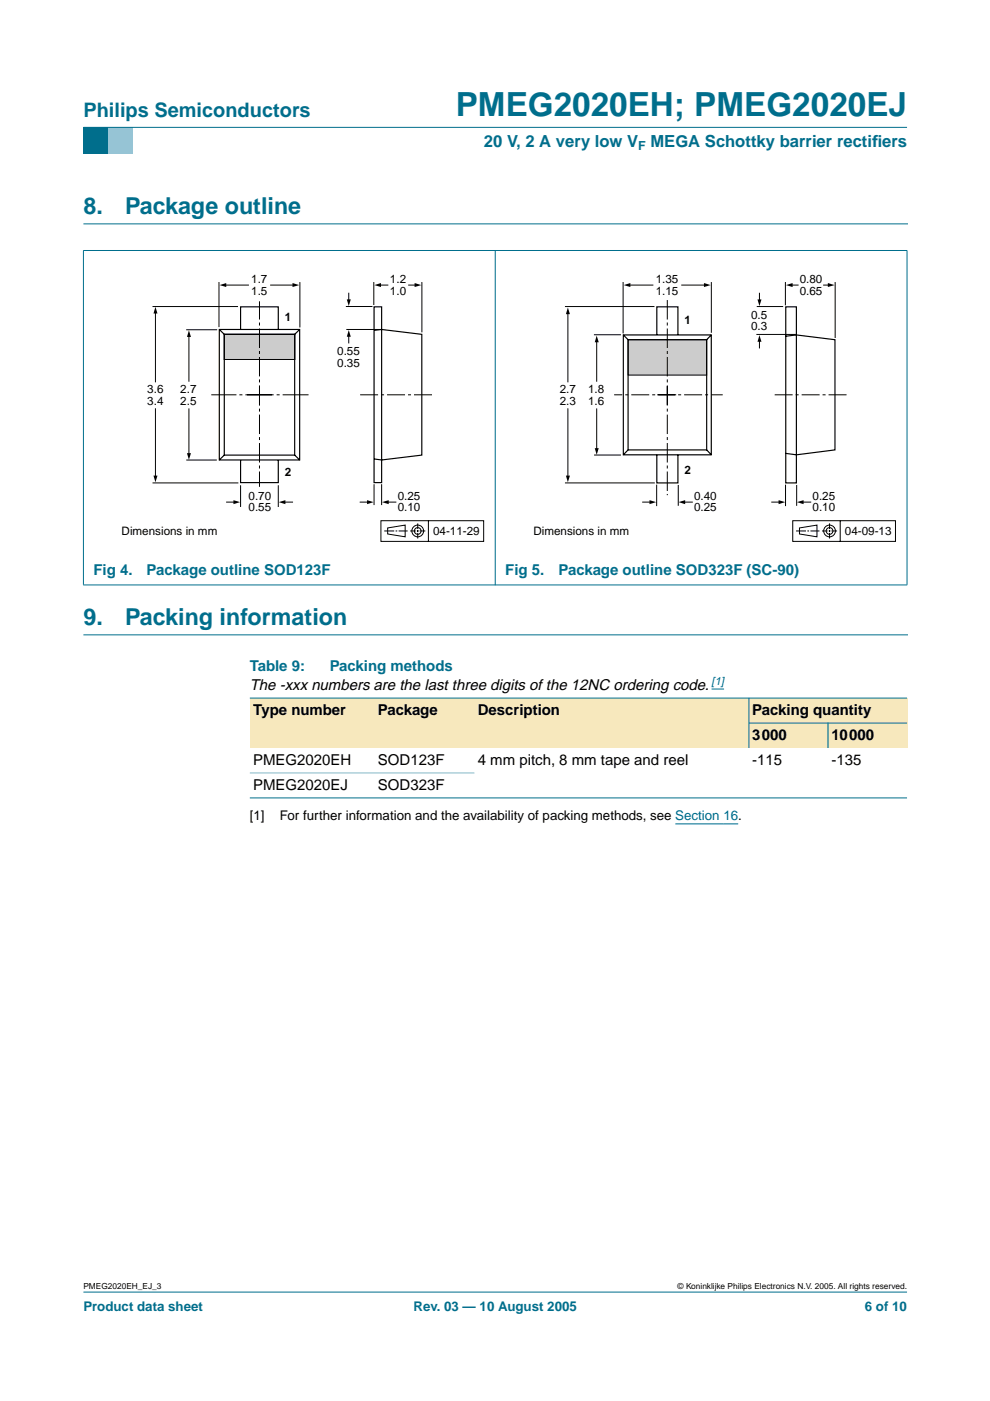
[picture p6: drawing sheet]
<svg xmlns="http://www.w3.org/2000/svg" width="210mm" height="297mm" viewBox="0 0 210 297" stroke-linecap="round" stroke-linejoin="round" font-family="sans-serif">
<path d="M17.7 273.9h174.6z" fill="#006e8c" stroke="#006e8c" stroke-width=".21"/>
<path d="M17.7 27h5.3v5.6h-5.3z" fill-rule="evenodd" fill="#006e8c"/>
<path d="M23 27h5.3v5.6h-5.3z" fill-rule="evenodd" fill="#96c4d6"/>
<g fill="#006e8c" stroke="#006e8c" stroke-width=".21">
<path d="M17.7 27h174.6z"/>
<path d="M17.7 53.2v70.8z"/>
<path d="M105 53.1v71z"/>
<path d="M192.3 53.2v70.8z"/>
<path d="M17.6 53.1h174.8z"/>
<path d="M17.6 124h174.8z"/>
</g>
<path d="M17.7 47.5h174.7M17.7 134.6h174.7" fill="none" stroke="#006e8c" stroke-width=".21"/>
<path d="M143.2 174.7h13.3" fill="none" stroke="#00f" stroke-width=".21"/>
<path d="M47.6 70.9h14.9v5.3h-14.9z" fill="#ccc" stroke="#000" stroke-width=".21"/>
<path d="M19.8 57.6h83.1v57.5h-83.1z" fill="none" stroke="#fff" stroke-width=".21"/>
<g fill="none" stroke="#000" stroke-width=".21">
<path d="M46.4 59.8v9.6M63.6 59.8v9.6M79.3 59.8v4.9M89.4 59.8v10.7M32.3 65h18.2M33 66.2v14.9M39.5 69.9h6.5M40.1 71.2v9.7M47.7 60.4h5.1M57.3 60.4h5M73.9 62.1v1.7M73.9 71.1v1.7"/>
<path d="M80.5 60.4h1.8M86.5 60.4h1.7M33 86.6v14.5M39.5 97.5h6.5M40.1 86.6v9.8M32.3 102.4h18.2M47.9 106.5h1.9M60.2 106.5h1.9M76.3 106.5h1.8M80.8 110.4h21.7v4.4h-21.7zM81.5 112.6h2.1M82.1 106.5h1.9"/>
<path d="M82.2 111.9l3.7-.6v2.5l-3.7-.6zM83.9 112.6h.3M84.5 112.6h1.9M87 112.6h1.2M88.4 112.6h.3M88.6 111v1.2M88.6 112.4v.4M88.6 113v1.2M89 112.6h1.2M90.8 110.4v4.4"/>
<circle cx="88.6" cy="112.6" r=".71"/>
<circle cx="88.6" cy="112.6" r="1.24"/>
</g>
<g fill="#000">
<path d="M33 65.1l.4 1.4h-.9zM40.1 70l.4 1.4h-.9zM46.6 60.4l1.4-.4v.9zM62 60l1.4 .4-1.4 .5zM73.5 63.5h.9l-.5 1.4zM73.9 70l.5 1.4h-.9zM79.4 60.4l1.4-.4v.9zM87.9 60l1.4 .4-1.4 .5zM39.6 96.1h.9l-.4 1.4zM32.5 100.8h.9l-.4 1.4zM49.5 106l1.4 .5-1.4 .4zM59.1 106.5l1.4-.5v.9z"/>
<path d="M77.8 106l1.4 .5-1.4 .4zM81 106.5l1.4-.5v.9z"/>
</g>
<path d="M76.4 83.7h15.5" fill="none" stroke="#000" stroke-width=".21" stroke-dasharray="3.8 .6 .6 .6" stroke-linecap="butt"/>
<path d="M47.6 70.9h14.9v5.3h-14.9z" fill="#ccc" stroke="#000" stroke-width=".21"/>
<path d="M46.5 69.9h17v27.6h-17zM46.5 69.9l1.1 1M47.6 70.9h14.9v25.6h-14.9zM51 69.9v-4.8h8v4.8M63.5 69.9l-1 1M79.3 65.1h1.6v37.2h-1.6zM79.3 70l1.6-.1 8.5 1v25.6l-8.5 1-1.6-.2M47.6 96.5l-1.1 1M51 97.5v4.8h8v-4.8M62.5 96.5l1 1" fill="none" stroke="#000" stroke-width=".25"/>
<g fill="none" stroke="#000" stroke-width=".21">
<path d="M73.3 65h5.7M73.4 69.9h7.5M120.4 66.3v14.8M126.5 72.3v8.6M161 62.1v1.7M161 72.2v1.7M167.8 60.4h1.5M174.5 60.4h1.3M120.4 86.6v14.5M126.5 86.6v8.7M51 102.9v4.6M59 102.9v4.6"/>
<path d="M79.3 102.7v4.4M80.9 102.7v4.4M163.5 106.5h1.9M168.1 110.4h21.8v4.4h-21.8zM168.8 112.6h2.1M169.5 111.9l3.7-.6v2.5l-3.7-.6zM170.1 106.5h1.9M171.2 112.6h.3M171.8 112.6h1.9M174.3 112.6h1.2M175.7 112.6h.4M175.9 111v1.2"/>
<path d="M175.9 112.4v.4M175.9 113v1.2M176.3 112.6h1.2M178.1 110.4v4.4"/>
<circle cx="175.9" cy="112.6" r=".71"/>
<circle cx="175.9" cy="112.6" r="1.24"/>
</g>
<path d="M52.4 83.7h13M57.7 83.7h-12.9" fill="none" stroke="#000" stroke-width=".21" stroke-dasharray="5.6 .6 .6 .6" stroke-linecap="butt"/>
<path d="M55 85.8v-21.9M55 81.9v21.3" fill="none" stroke="#000" stroke-width=".21" stroke-dasharray="4.1 .6 .6 .6" stroke-linecap="butt"/>
<path d="M107.1 57.6h83.1v57.5h-83.1z" fill="none" stroke="#fff" stroke-width=".21"/>
<path d="M120.4 65.2l.4 1.4h-.8zM126.5 71.2l.4 1.4h-.8zM160.6 63.5h.9l-.5 1.4zM161 71.1l.5 1.4h-.9zM166.6 60.4l1.4-.4v.9zM175.5 60l1.4 .4-1.4 .5zM126.1 95h.8l-.4 1.4zM120 100.8h.8l-.4 1.4zM165.1 106l1.4 .5-1.4 .4zM169 106.5l1.4-.5v.9z" fill="#000"/>
<path d="M133.2 72h16.6v7.5h-16.6z" fill="#ccc" stroke="#000" stroke-width=".21"/>
<path d="M139.3 83.7h13.9M143.4 83.7h-13.2M164.2 83.7h15.6" fill="none" stroke="#000" stroke-width=".21" stroke-dasharray="3.8 .6 .6 .6" stroke-linecap="butt"/>
<g fill="none" stroke="#000" stroke-width=".21">
<path d="M132.1 59.8v10.9M150.8 59.8v10.8M166.5 59.8v4.9M177.1 59.8v11.9M119.8 65h19M125.9 71h5.8M133.4 60.4h5.1M144.4 60.4h5.1M160.4 70.9h8.3M160.4 65h5.7M126 96.5h5.7M119.8 102.4h19"/>
<path d="M136.2 106.5h1.8M139.2 102.8v4.5M143.8 102.8v4.4M145 106.5h1.9M166.6 102.8v4.5M168.9 102.8v4.4"/>
</g>
<path d="M132.2 71h18.6v25.4h-18.6zM132.2 71l1 1M133.2 72h16.6v23.4h-16.6zM139.3 71v-5.9h4.4v5.9M150.8 71l-1 1M166.6 65.1h2.3v37.3h-2.3zM166.6 71.3l2.3-.3 8.1 1v23.4l-8.1 1-2.3-.3M133.2 95.4l-1 1M139.3 96.4v6h4.4v-6M149.8 95.4l1 1" fill="none" stroke="#000" stroke-width=".25"/>
<path d="M132.2 60.4l1.5-.4v.9zM149.3 60l1.4 .4-1.4 .5zM137.7 106l1.4 .5-1.4 .4zM143.9 106.5l1.4-.5v.9z" fill="#000"/>
<path d="M141.5 85.8v-22.3M141.5 81.9v23.1" fill="none" stroke="#000" stroke-width=".21" stroke-dasharray="4.1 .6 .6 .6" stroke-linecap="butt"/>
<path d="M150.9 146.1h2.6" fill="none" stroke="#00f" stroke-width=".21"/>
<g fill="#f7e8bd">
<path d="M53 148h26.4v10.6h-26.4z" fill-rule="evenodd"/>
<path d="M79.4 148h21.2v10.6h-21.2z" fill-rule="evenodd"/>
<path d="M100.6 148h52.9v10.6h-52.9z" fill-rule="evenodd"/>
<path d="M153.5 148h5.3v10.6h-5.3z" fill-rule="evenodd"/>
<path d="M158.8 148h33.5v5.3h-33.5z" fill-rule="evenodd"/>
<path d="M158.8 153.3h16.8v5.3h-16.8z" fill-rule="evenodd"/>
<path d="M175.6 153.3h16.7v5.3h-16.7z" fill-rule="evenodd"/>
</g>
<g fill="#006e8c" stroke="#006e8c" stroke-width=".21">
<path d="M158.8 148v10.6z"/>
<path d="M175.6 153.3v5.3z"/>
<path d="M53 148h139.3z"/>
<path d="M158.8 153.3h33.5z"/>
<path d="M53 169.2h139.3z"/>
</g>
<path d="M53 163.9h47.6z" fill="#80b6c6" stroke="#80b6c6" stroke-width=".21"/>
<text font-size="7.1" fill="#006e8c" x="96.6" y="24.7">PMEG2020EH; PMEG2020EJ</text>
<g font-size="4.9" fill="#006e8c">
<text x="17.7" y="45.5">8.</text>
<text x="26.5" y="45.5">Package outline</text>
<text x="17.7" y="132.6">9.</text>
<text x="26.5" y="132.6">Packing information</text>
</g>
<text font-size="4.2" fill="#006e8c" x="17.7" y="24.9">Philips Semiconductors</text>
<g font-size="3.5" fill="#006e8c">
<text x="102.6" y="31.1">20 V, 2 A very low V</text>
<text x="137.9" y="31.1">MEGA Schottky barrier rectif</text>
<text x="184.9" y="31.1">iers</text>
</g>
<g font-size="3.2" fill="#006e8c">
<text x="19.8" y="121.9">Fig 4.</text>
<text x="31.1" y="121.9">Package outline SOD123F</text>
<text x="107.1" y="121.9">Fig 5.</text>
<text x="118.4" y="121.9">Package outline SOD323F (SC-90)</text>
<text x="53" y="142.4">Table 9:</text>
<text x="69.9" y="142.4">Packing methods</text>
</g>
<g font-size="3.2">
<text x="53" y="146.2">The -xxx numbers are the last three digits of the 12NC ordering code.</text>
<text x="53.7" y="151.5">Type number</text>
<text x="80.1" y="151.5">Package</text>
<text x="101.3" y="151.5">Description</text>
<text x="159.5" y="151.5">Packing quantity</text>
<text x="159.5" y="156.8">3000</text>
<text x="176.3" y="156.8">10000</text>
<text x="53.7" y="162.1">PMEG2020EH</text>
<text x="53.7" y="167.4">PMEG2020EJ</text>
<text x="80.1" y="162.1">SOD123F</text>
<text x="80.1" y="167.4">SOD323F</text>
<text x="101.3" y="162.1">4 mm pitch, 8 mm tape and reel</text>
<text x="159.5" y="162.1">-115</text>
<text x="176.3" y="162.1">-135</text>
</g>
<g font-size="2.8">
<text x="53" y="173.9">[1]</text>
<text x="59.3" y="173.9">For further information and the availability of packing methods, see Section 16.</text>
</g>
<g font-size="2.8" fill="#006e8c">
<text x="17.7" y="278">Product data sheet</text>
<text x="87.7" y="278">Rev. 03 — 10 August 2005</text>
<text x="183.4" y="278">6 of 10</text>
</g>
<text font-size="2.6" fill="#006e8c" x="135.3" y="31.8">F</text>
<g font-size="2.5">
<text x="53.3" y="60.1">1.7</text>
<text x="53.3" y="62.5">1.5</text>
<text x="82.7" y="60.1">1.2</text>
<text x="82.7" y="62.5">1.0</text>
<text x="139" y="60.1">1.35</text>
<text x="139" y="62.5">1.15</text>
<text x="169.5" y="60.1">0.80</text>
<text x="169.5" y="62.5">0.65</text>
<text x="60.4" y="68">1</text>
<text x="145.1" y="68.7">1</text>
<text x="159.3" y="67.6">0.5</text>
<text x="159.3" y="70.1">0.3</text>
<text x="71.5" y="75.3">0.55</text>
<text x="71.5" y="77.7">0.35</text>
<text x="31.2" y="83.4">3.6</text>
<text x="38.2" y="83.4">2.7</text>
<text x="118.7" y="83.3">2.7</text>
<text x="124.7" y="83.3">1.8</text>
<text x="31.2" y="85.8">3.4</text>
<text x="38.2" y="85.8">2.5</text>
<text x="118.7" y="85.8">2.3</text>
<text x="124.7" y="85.8">1.6</text>
<text x="60.4" y="101">2</text>
<text x="145.1" y="100.5">2</text>
<text x="52.7" y="106">0.70</text>
<text x="84.3" y="106">0.25</text>
<text x="147.2" y="105.9">0.40</text>
<text x="172.3" y="105.9">0.25</text>
<text x="25.8" y="113.5">Dimensions in mm</text>
<text x="52.7" y="108.4">0.55</text>
<text x="84.3" y="108.4">0.10</text>
<text x="91.8" y="113.5">04-11-29</text>
<text x="113.1" y="113.5">Dimensions in mm</text>
<text x="147.2" y="108.4">0.25</text>
<text x="172.3" y="108.4">0.10</text>
<text x="179.1" y="113.5">04-09-13</text>
</g>
<text font-size="2.4" fill="#00f" x="150.9" y="145.3">[1]</text>
<g font-size="1.8">
<text x="17.7" y="273.4">PMEG2020EH_EJ_3</text>
<text x="143.7" y="273.4">© Koninklijke Philips Electronics N.V. 2005. All rights reserved.</text>
</g>
</svg>
